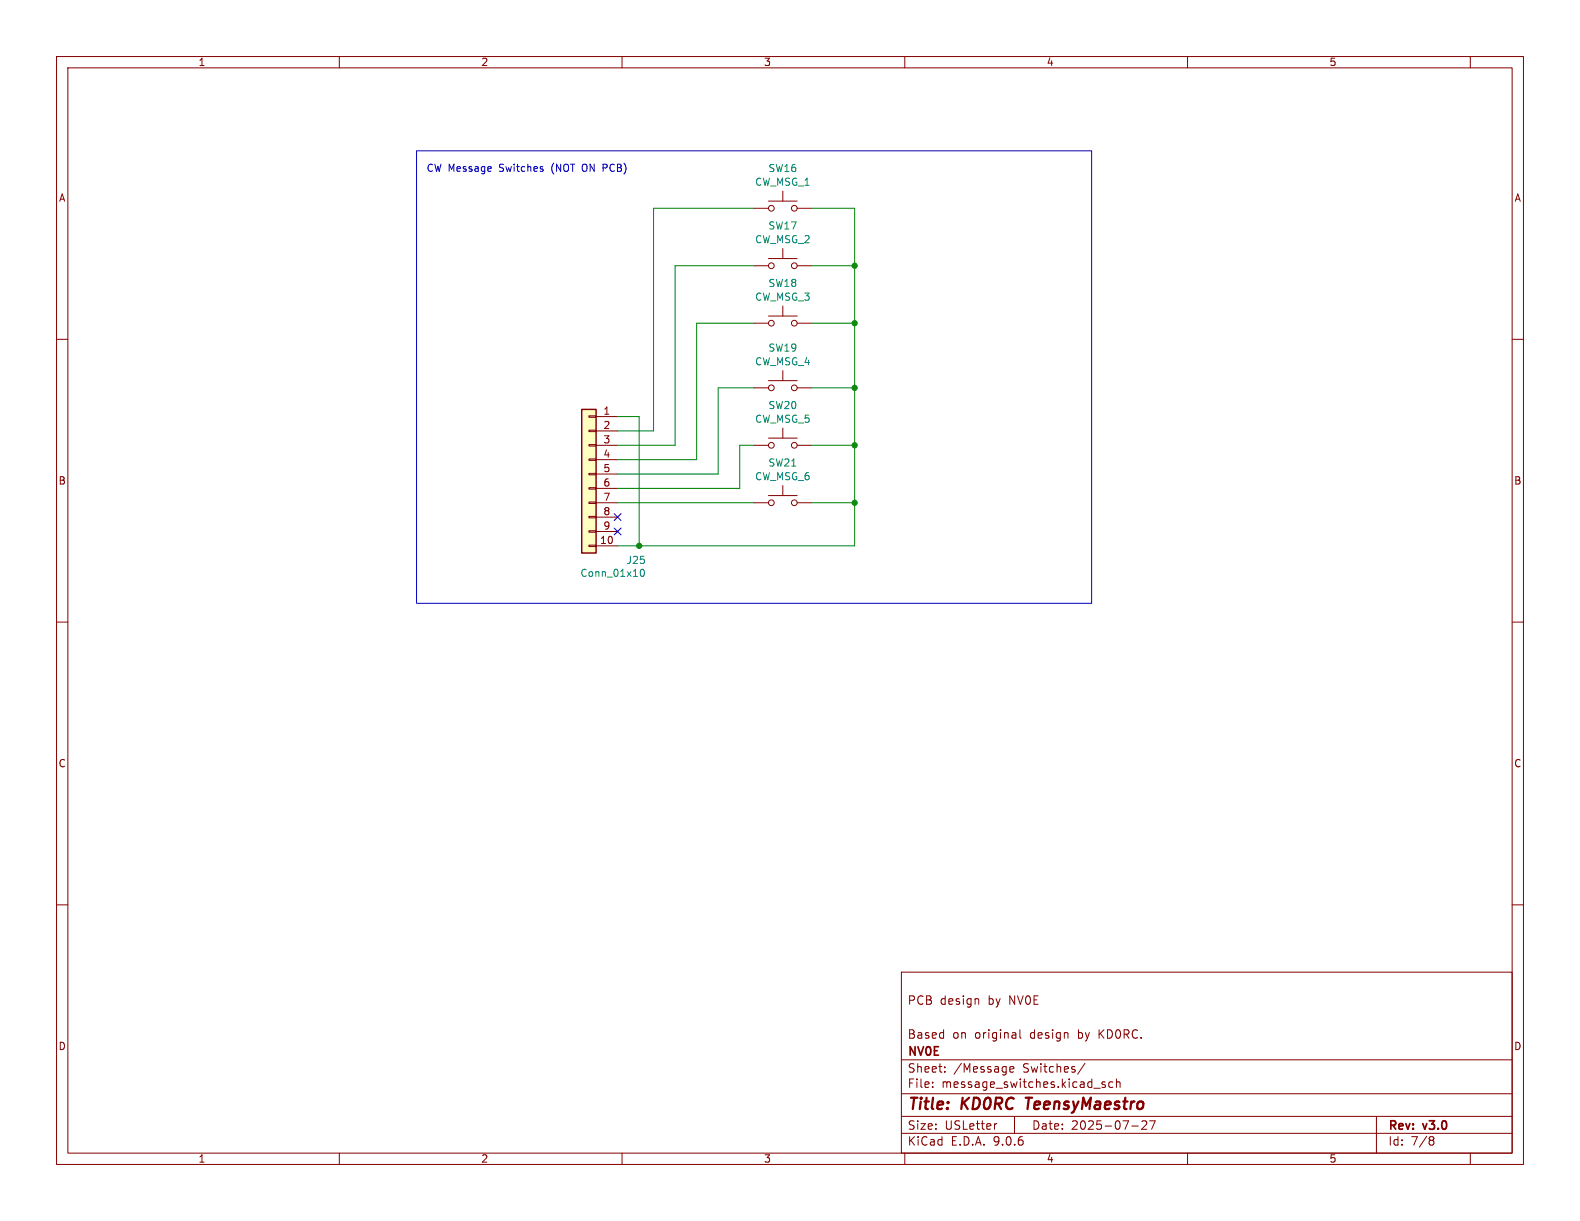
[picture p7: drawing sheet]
<svg xmlns="http://www.w3.org/2000/svg" width="279mm" height="216mm" viewBox="0 0 279 216" stroke-linecap="round" stroke-linejoin="round" font-family="sans-serif">
<g fill="none" stroke="#840000" stroke-width=".18">
<path d="M10 10h259.4v195.9h-259.4zM12 12h255.4v191.9h-255.4zM60 10v2M110 10v2M160 10v2M210 10v2M260 10v2M133.3 36.8h2.6M135.9 35.6h5.1M138.4 33.8v1.8M141 36.8h2.5M133.3 47h2.6"/>
<path d="M133.3 57.2h2.6M135.9 45.7h5.1M135.9 55.9h5.1M138.4 43.9v1.8M138.4 54.1v1.8M141 47h2.5M141 57.2h2.5M10 60h2M133.3 68.6h2.6M135.9 67.3h5.1M138.4 65.5v1.8M141 68.6h2.5"/>
<path d="M267.4 60h2M10 110h2M267.4 110h2M10 160h2M159.4 171.9h108v32h-108zM172.9 176.6l.2 .2v.8M267.4 160h2M159.4 197.4h108M159.4 193.4h108M159.4 187.4h108M164.9 192.1v.2M164.9 191.4v.1"/>
<path d="M167.1 189.4v.2M167.1 188.7v.1M176.3 198.7l-.3 .1M178.6 189.1l.7-.2-.1-.2-.4-.1-.2 .2v.7h.6M179.4 197.4v3M180.4 182.1v1.3l.2 .2M191.9 188l-1.3 1.9M195.4 191.4l-.3-.1-.2 .2v.2l.5 .2v.3h-.5M196.8 191.4l-.4-.1-.3 .3v.4l.1 .2h.6M197.4 191.4l.2-.1 .4 .1 .1 .9M197.4 190.8v1.5M200.1 199.1h1.2"/>
<path d="M202.7 198.3v.5l-.8 .9h.9M203.3 198.2h1l-.7 1.5M243.4 197.4v6.5M60 203.9v2M110 203.9v2M159.4 200.4h108M160 203.9v2M210 203.9v2M253 201l.4 .1 .2 .2-.3 .3M253 201.6h.3M253.3 201.6l.2 .2 .1 .4-.2 .2-.4 .1M260 203.9v2"/>
<circle cx="136.4" cy="36.8" r=".51"/>
<circle cx="140.5" cy="36.8" r=".51"/>
<circle cx="136.4" cy="57.2" r=".51"/>
<circle cx="136.4" cy="47" r=".51"/>
<circle cx="140.5" cy="57.2" r=".51"/>
<circle cx="140.5" cy="47" r=".51"/>
<circle cx="136.4" cy="68.6" r=".51"/>
<circle cx="140.5" cy="68.6" r=".51"/>
</g>
<path d="M181.4 194.1h1.1M181.9 194.1l-.2 2" fill="none" stroke="#840000" stroke-width=".4"/>
<path d="M102.9 72.4h2.5v25.4h-2.5z" fill="#ffffc2"/>
<path d="M102.9 72.4h2.5v25.4h-2.5z" fill="none" stroke="#840000" stroke-width=".25"/>
<g fill="none" stroke="#840000" stroke-width=".18">
<path d="M104.1 73.5h1.3v.3h-1.3zM104.1 76.1h1.3v.2h-1.3zM104.1 78.6h1.3v.3h-1.3zM105.4 73.7h3.8M105.4 76.2h3.8M105.4 78.7h3.8M133.3 78.7h2.6M135.9 77.5h5.1M138.4 75.7v1.8M141 78.7h2.5M104.1 81.2h1.3v.2h-1.3zM104.1 83.7h1.3v.2h-1.3z"/>
<path d="M104.1 86.2h1.3v.3h-1.3zM104.1 88.8h1.3v.2h-1.3zM104.1 91.3h1.3v.3h-1.3zM104.1 93.9h1.3v.2h-1.3zM104.1 96.4h1.3v.2h-1.3zM105.4 81.3h3.8M105.4 83.8h3.8M105.4 86.4h3.8M105.4 88.9h3.8M105.4 91.4h3.8M105.4 94h3.8M105.4 96.5h3.8"/>
<path d="M133.3 88.9h2.6M135.9 87.6h5.1M138.4 85.9v1.7M141 88.9h2.5"/>
<circle cx="136.4" cy="78.7" r=".51"/>
<circle cx="140.5" cy="78.7" r=".51"/>
<circle cx="136.4" cy="88.9" r=".51"/>
<circle cx="140.5" cy="88.9" r=".51"/>
</g>
<path d="M113.4 100.7h.1a.68 .68 0 0 1 .5 .6 .68 .68 0 0 1-.5 .6 .84 .84 0 0 1-.1-1.2z" fill="none" stroke="#008484" stroke-width=".18"/>
<g fill="none" stroke="#008400" stroke-width=".18">
<path d="M133.3 36.8h-17.7v39.4h-6.4M143.5 36.8h7.6v59.7h-41.9M133.3 47h-13.9v31.7h-10.2M133.3 57.2h-10.1v24.1h-14M143.5 57.2h7.6M143.5 47h7.6M109.2 73.7h3.8v22.8M133.3 78.7h-2.5v7.7h-21.6M133.3 68.6h-6.3v15.2h-17.8M143.5 78.7h7.6M143.5 68.6h7.6M109.2 88.9h24.1"/>
<path d="M143.5 88.9h7.6"/>
</g>
<path d="M108.6 93.4l1.2 1.2M108.6 90.8l1.2 1.2M109.8 93.4l-1.2 1.2M109.8 90.8l-1.2 1.2" fill="none" stroke="#000084" stroke-width=".18"/>
<path d="M73.7 26.7h119.3v80h-119.3zM96 29.9v.3" fill="none" stroke="#0000c2" stroke-width=".18"/>
<g fill="#008400" stroke="#008400" stroke-width=".18">
<circle cx="151.1" cy="88.9" r=".46"/>
<circle cx="151.1" cy="68.6" r=".46"/>
<circle cx="151.1" cy="78.7" r=".46"/>
<circle cx="113" cy="96.5" r=".46"/>
<circle cx="151.1" cy="57.2" r=".46"/>
<circle cx="151.1" cy="47" r=".46"/>
</g>
<g font-size="2.8" fill="#840000">
<text x="160.4" y="196.8">Title:</text>
<text x="170.1" y="196.8">KD0RC</text>
<text x="182.3" y="196.8">TeensyMaestro</text>
</g>
<g font-size="2.1" fill="#840000">
<text x="160.4" y="177.9">PCB</text>
<text x="166.2" y="177.9">design</text>
<text x="174.8" y="177.9">by</text>
<text x="178.6" y="177.9">NV0E</text>
<text x="160.4" y="183.9">Based</text>
<text x="168.4" y="183.9">on</text>
<text x="172.4" y="183.9">original</text>
<text x="182.3" y="183.9">design</text>
<text x="190.9" y="183.9">by</text>
<text x="194.7" y="183.9">KD0RC.</text>
<text x="160.4" y="189.9">Sheet:</text>
<text x="160.4" y="187.1">NV0E</text>
<text x="168.6" y="189.9">/Message</text>
<text x="180.9" y="189.9">Switches/</text>
<text x="160.4" y="192.6">File:</text>
<text x="166.5" y="192.6">message_switches.kicad_sch</text>
<text x="160.4" y="202.8">KiCad</text>
<text x="160.4" y="200">Size:</text>
<text x="167.1" y="200">USLetter</text>
<text x="168.1" y="202.8">E.D.A.</text>
<text x="175.7" y="202.8">9.0.6</text>
<text x="182.4" y="200">Date:</text>
<text x="189.4" y="200">2025-07-27</text>
<text x="245.4" y="200.2">Rev:</text>
<text x="245.4" y="202.8">Id:</text>
<text x="249.5" y="202.8">7/8</text>
<text x="251.8" y="200.2">v3.0</text>
</g>
<g font-size="1.8" fill="#840000">
<text x="35" y="11.9">1</text>
<text x="85" y="11.9">2</text>
<text x="135" y="11.9">3</text>
<text x="185" y="11.9">4</text>
<text x="235" y="11.9">5</text>
<text x="10.3" y="35.9">A</text>
<text x="267.7" y="35.9">A</text>
<text x="106.6" y="73.4">1</text>
<text x="106.6" y="75.9">2</text>
<text x="106.6" y="78.5">3</text>
<text x="106.6" y="81">4</text>
<text x="106.6" y="83.6">5</text>
<text x="10.3" y="85.9">B</text>
<text x="106.6" y="86.1">6</text>
<text x="106.6" y="88.6">7</text>
<text x="267.7" y="85.9">B</text>
<text x="106.6" y="91.2">8</text>
<text x="106.6" y="93.7">9</text>
<text x="106" y="96.3">10</text>
<text x="10.3" y="135.9">C</text>
<text x="267.7" y="135.9">C</text>
<text x="10.3" y="185.9">D</text>
<text x="267.7" y="185.9">D</text>
<text x="35" y="205.8">1</text>
<text x="85" y="205.8">2</text>
<text x="135" y="205.8">3</text>
<text x="185" y="205.8">4</text>
<text x="235" y="205.8">5</text>
</g>
<g font-size="1.8" fill="#0000c2">
<text x="75.3" y="30.6">CW Message</text>
<text x="88.4" y="30.6">Switches</text>
<text x="97.8" y="30.6">(NOT</text>
<text x="103.4" y="30.6">ON PCB)</text>
</g>
<g font-size="1.8" fill="#008484">
<text x="133.4" y="33.1">CW_MSG_1</text>
<text x="135.8" y="30.6">SW16</text>
<text x="135.8" y="40.8">SW17</text>
<text x="133.4" y="43.2">CW_MSG_2</text>
<text x="133.4" y="53.4">CW_MSG_3</text>
<text x="135.8" y="50.9">SW18</text>
<text x="133.4" y="64.8">CW_MSG_4</text>
<text x="135.8" y="62.4">SW19</text>
<text x="133.4" y="75">CW_MSG_5</text>
<text x="135.8" y="72.5">SW20</text>
<text x="135.8" y="82.7">SW21</text>
<text x="133.4" y="85.1">CW_MSG_6</text>
<text x="110.7" y="99.9">J25</text>
<text x="102.5" y="102.2">Conn_01x10</text>
</g>
</svg>
